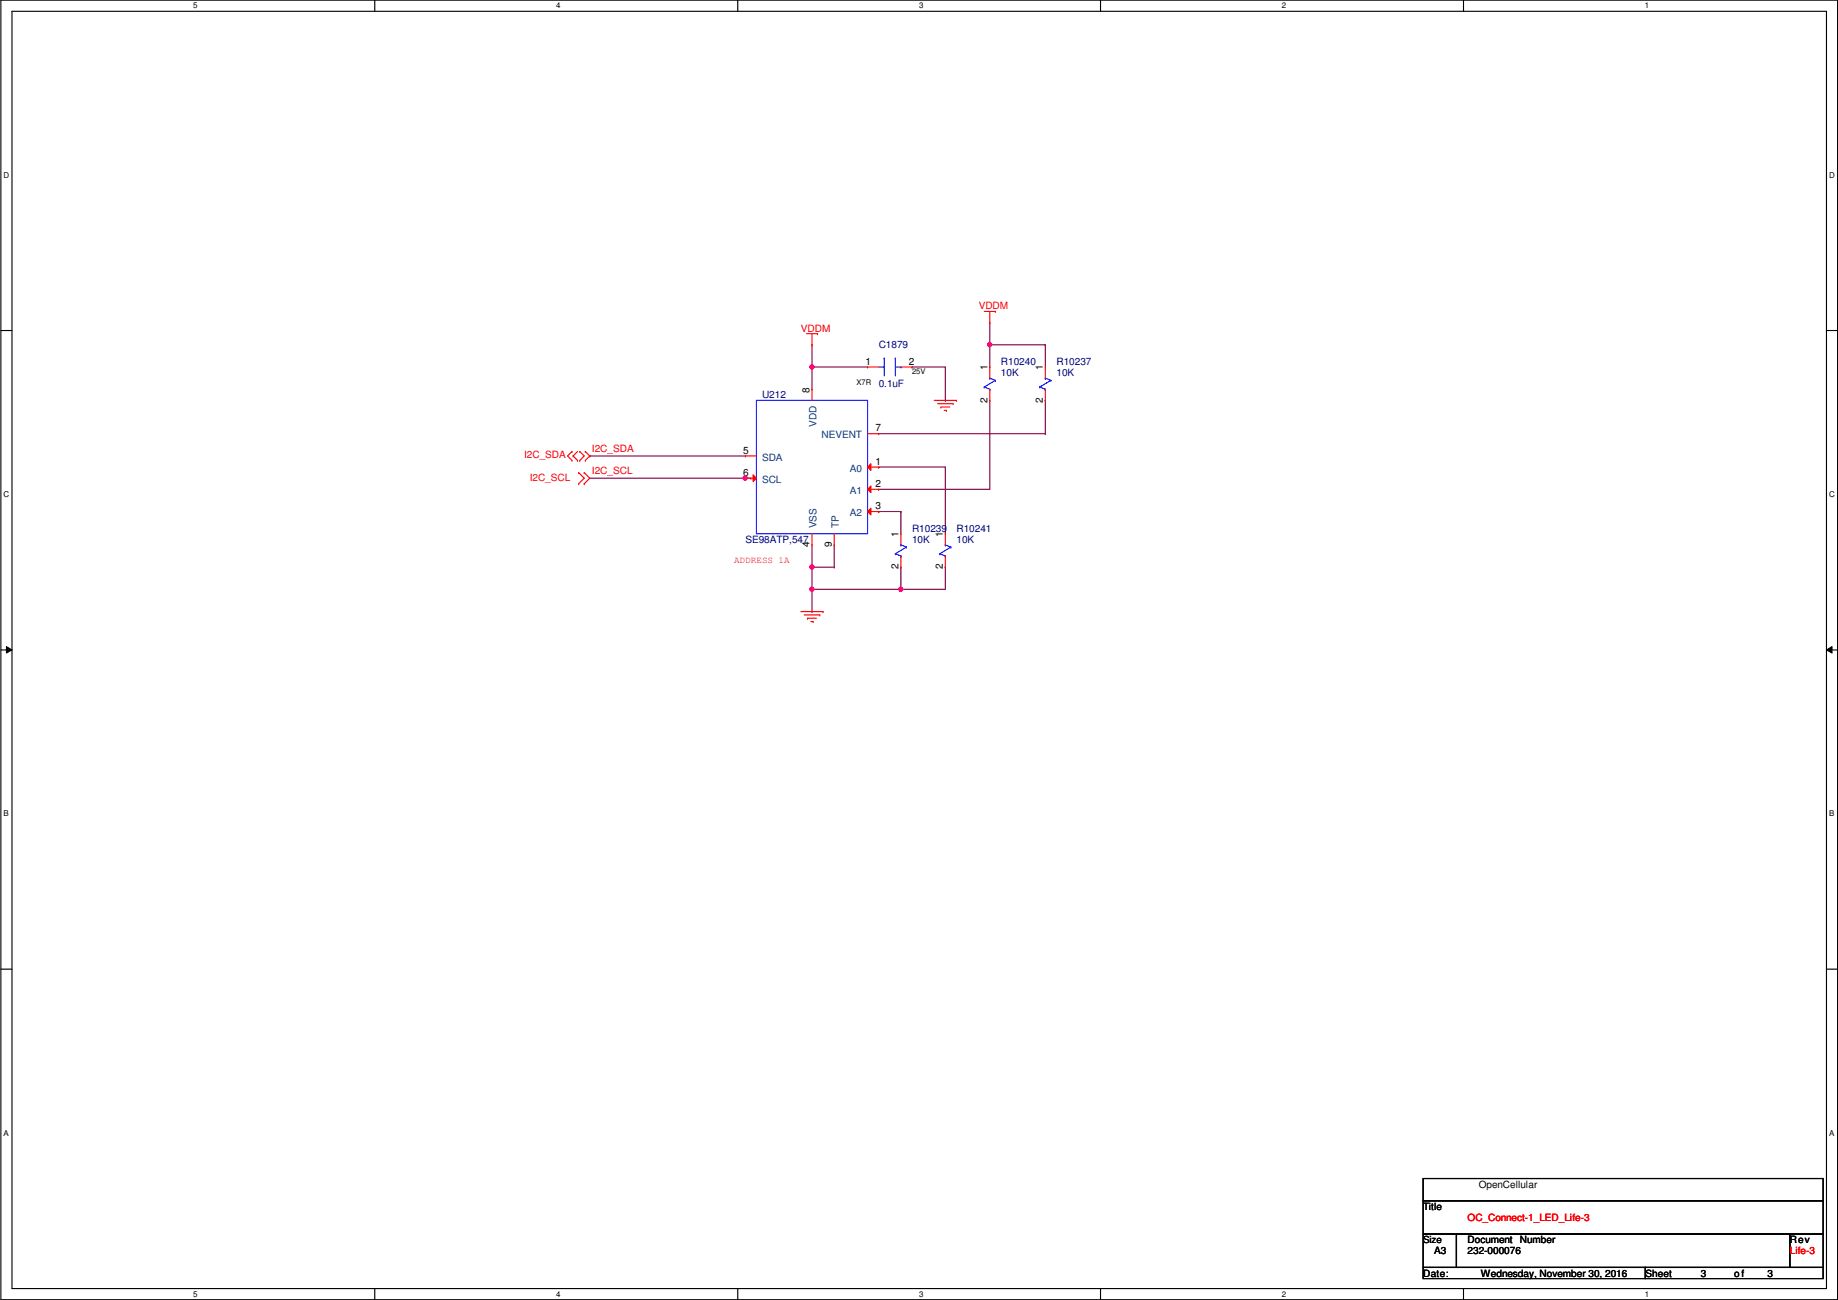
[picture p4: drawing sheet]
<svg xmlns="http://www.w3.org/2000/svg" width="420mm" height="297mm" viewBox="0 0 420 297" stroke-linecap="round" stroke-linejoin="round" font-family="sans-serif">
<path d="M.2 0h419.9v297h-419.9zM2.7 2.6h414.8v291.8h-414.8z" fill="none" stroke="#000" stroke-width=".25"/>
<g fill="#fff">
<path d="M44.2 .3h1v2h-1z"/>
<path d="M44.2 294.7h1v2h-1z"/>
</g>
<path d="M85.7 0v2.6M85.7 294.4v2.6" fill="none" stroke="#000" stroke-width=".25"/>
<g fill="#fff">
<path d="M127.1 .3h1v2h-1z"/>
<path d="M127.1 294.7h1v2h-1z"/>
</g>
<path d="M168.6 0v2.6M168.6 294.4v2.6" fill="none" stroke="#000" stroke-width=".25"/>
<g fill="#fff">
<path d="M210.1 .3h1v2h-1z"/>
<path d="M210.1 294.7h1v2h-1z"/>
</g>
<path d="M251.6 0v2.6M251.6 294.4v2.6" fill="none" stroke="#000" stroke-width=".25"/>
<g fill="#fff">
<path d="M293 .3h1v2h-1z"/>
<path d="M293 294.7h1v2h-1z"/>
</g>
<path d="M334.5 0v2.6M334.5 294.4v2.6" fill="none" stroke="#000" stroke-width=".25"/>
<g fill="#fff">
<path d="M376 .3h1v2h-1z"/>
<path d="M376 294.7h1v2h-1z"/>
<path d="M.8 39h1.3v2h-1.3z"/>
<path d="M418.2 39h1.2v2h-1.2z"/>
<path d="M.8 112h1.3v2h-1.3z"/>
<path d="M418.2 112h1.2v2h-1.2z"/>
</g>
<path d="M.2 75.5h2.5M417.5 75.5h2.6" fill="none" stroke="#000" stroke-width=".25"/>
<g fill="#fff">
<path d="M.8 185h1.2v1.9h-1.2z"/>
<path d="M418.2 185h1.1v1.9h-1.1z"/>
</g>
<path d="M.2 148.5h2.5M417.5 148.5h2.6" fill="none" stroke="#000" stroke-width=".25"/>
<path d="M1.5 147.7l1.2 .8-1.2 .7zM417.5 148.5l1.3-.8v1.5z" fill="#000"/>
<path d="M1.5 147.7l1.2 .8-1.2 .7zM417.5 148.5l1.3-.8v1.5z" fill="none" stroke="#000" stroke-width=".23"/>
<g fill="#fff">
<path d="M.8 257.9h1.2v2h-1.2z"/>
<path d="M418.2 257.9h1.1v2h-1.1z"/>
</g>
<path d="M.2 221.4h2.5M417.5 221.4h2.6" fill="none" stroke="#000" stroke-width=".25"/>
<path d="M185.6 134.7h.1M185.6 129.6v5.1" fill="none" stroke="#800040" stroke-width=".25"/>
<circle cx="185.6" cy="129.6" r=".49" fill="#f0f"/>
<circle cx="185.6" cy="129.6" r=".49" fill="none" stroke="#f0f" stroke-width=".25"/>
<path d="M185.6 78.8h.1M185.6 78.8v10.1M226.3 78.8h12.7M239 78.8h.1M185.6 83.9h.1M185.6 83.9h12.7M185.6 129.6h.1M185.6 129.6h5.1M190.7 129.6h.1M190.7 124.5v5.1" fill="none" stroke="#800040" stroke-width=".25"/>
<circle cx="185.6" cy="83.8" r=".49" fill="#f0f"/>
<circle cx="185.6" cy="83.8" r=".49" fill="none" stroke="#f0f" stroke-width=".25"/>
<path d="M226.3 73.7h.1M226.3 73.7v5.1M200.9 99.1h38.1M208.5 83.9h.1M208.5 83.9h7.6v7.6M216.1 91.5h.1M239 99.1h.1M185.6 129.6h.1M185.6 124.5v5.1" fill="none" stroke="#800040" stroke-width=".25"/>
<circle cx="226.2" cy="78.8" r=".49" fill="#f0f"/>
<circle cx="226.2" cy="78.8" r=".49" fill="none" stroke="#f0f" stroke-width=".25"/>
<path d="M239 91.5h.1M239 91.5v7.6M200.9 116.9h.1M200.9 106.7h.1M200.9 116.9h5M200.9 106.7h15.2M205.9 116.9h.1M205.9 116.9v5.1M205.9 134.7h.1M205.9 134.7h10.2" fill="none" stroke="#800040" stroke-width=".25"/>
<circle cx="205.9" cy="134.6" r=".49" fill="#f0f"/>
<circle cx="205.9" cy="134.6" r=".49" fill="none" stroke="#f0f" stroke-width=".25"/>
<path d="M185.6 134.7h.1M185.6 134.7h20.3" fill="none" stroke="#800040" stroke-width=".25"/>
<circle cx="185.6" cy="134.6" r=".49" fill="#f0f"/>
<circle cx="185.6" cy="134.6" r=".49" fill="none" stroke="#f0f" stroke-width=".25"/>
<g fill="none" stroke="#800040" stroke-width=".25">
<path d="M226.3 78.8h.1M226.3 78.8v5.1M239 78.8h.1M239 78.8v5.1M226.3 91.5h.1M226.3 91.5v20.3h-25.4M134.8 104.2h.1M134.8 104.2h35.6M134.8 109.3h35.6M170.4 109.3h.1M200.9 111.8h.1M216.1 106.7h.1"/>
<path d="M216.1 106.7v15.3M205.9 129.6h.1M205.9 129.6v5.1M216.1 129.6h.1M216.1 129.6v5.1"/>
</g>
<circle cx="170.4" cy="109.2" r=".49" fill="#f0f"/>
<circle cx="170.4" cy="109.2" r=".49" fill="none" stroke="#f0f" stroke-width=".25"/>
<path d="M170.4 109.3h1.3M171.7 109.3h.1M185.6 139.7h.1M185.6 134.7v5" fill="none" stroke="#800040" stroke-width=".25"/>
<g fill="none" stroke="#f00" stroke-width=".25">
<path d="M184.4 76.2h2.5M185.6 78.8h.1M185.6 76.2v2.6M186.9 76.2h.1M225 71.2h2.5M226.3 73.7h.1M226.3 71.2v2.5M227.5 71.2h.1M213.6 91.5h5M214.3 92.2h3.6M215.1 93h.1M215.1 93h2"/>
<path d="M215.8 93.8h.6M216.4 93.8h.1M217.9 92.2h.1M218.6 91.5h.1M130.8 103.2h.1M130.8 105.2h.1M130.8 103.2l-1.1 1 1.1 1M131 104.2h.1M131 104.2l1 1M132 105.2h.1M132 103.2l-1 1M132.3 108h.1"/>
<path d="M132.3 110.5h.1M132.3 108l1.3 1.3-1.3 1.2M132.5 105.2h.1M132.5 103.2h.1M132.5 103.2l1.1 1-1.1 1M133.6 110.5h.1M133.6 108h.1M133.6 108l1.2 1.3-1.2 1.2M133.8 105.2h.1M133.8 103.2h.1M133.8 103.2l1 1-1 1M170.4 104.2h.1"/>
<path d="M170.4 104.2h2.5M183.1 139.7h5.1M188.2 139.7h.1M183.8 140.5h3.6M184.6 141.3h.1M184.6 141.3h2M185.4 142h.5M185.9 142h.1M187.4 140.5h.1"/>
</g>
<path d="M325.3 269.3h91.5v5.1h-91.5zM325.3 274.4h91.5v7.6h-91.5zM325.3 282h7.6v7.6h-7.6zM325.3 289.6h50.8v2.5h-50.8zM332.9 282h76.2v7.6h-76.2zM376.1 289.6h40.7v2.5h-40.7zM409.1 282h7.7v7.6h-7.7z" fill="none" stroke="#000" stroke-width=".25"/>
<path d="M172.9 91.5h25.4v30.5h-25.4z" fill="none" stroke="#00f" stroke-width=".25"/>
<path d="M172.2 108.5l.7 .8-.7 .7z" fill="#f00"/>
<path d="M170.4 109.3h.1M170.4 109.3h2.5M172.2 108.5l.7 .8-.7 .7z" fill="none" stroke="#f00" stroke-width=".25"/>
<path d="M198.3 106.7l.8-.7v1.5z" fill="#f00"/>
<path d="M198.3 106.7l.8-.7v1.5zM198.3 106.7h2.6M200.9 106.7h.1" fill="none" stroke="#f00" stroke-width=".25"/>
<path d="M198.3 111.8l.8-.8v1.6z" fill="#f00"/>
<path d="M198.3 111.8l.8-.8v1.6zM198.3 111.8h2.6M200.9 111.8h.1" fill="none" stroke="#f00" stroke-width=".25"/>
<path d="M198.3 116.9l.8-.8v1.5z" fill="#f00"/>
<g fill="none" stroke="#f00" stroke-width=".25">
<path d="M185.6 88.9h.1M185.6 88.9v2.6M198.3 83.9h.1M198.3 99.1h2.6M198.3 83.9h2.6M200.9 99.1h.1M205.9 83.9h2.6M208.5 83.9h.1M226.3 83.9h.1M226.3 91.5h.1M226.3 83.9v2.5M226.3 88.9v2.6"/>
<path d="M239 83.9h.1M239 91.5h.1M239 83.9v2.5M239 88.9v2.6M198.3 116.9l.8-.8v1.5zM198.3 116.9h2.6M200.9 116.9h.1M185.6 124.5h.1M185.6 122v2.5M190.7 124.5h.1M190.7 122v2.5M205.9 122h.1"/>
<path d="M205.9 129.6h.1M205.9 122v2.5M205.9 127v2.6M216.1 122h.1M216.1 129.6h.1M216.1 122v2.5M216.1 127v2.6"/>
</g>
<g fill="none" stroke="#00f" stroke-width=".25">
<path d="M200.9 83.9h1.2M202.1 83.9h.1M202.1 81.8h.1M202.1 81.8v4.1M204.7 81.8h.1M204.7 83.9h1.2M204.7 81.8v4.1M205.9 83.9h.1M225 88.4h.1M225 88.4l1.3 .5M226.3 88.9h.1M226.3 86.4h.1"/>
<path d="M226.3 86.4l1.2 .5M227.5 86.9h.1M227.5 86.9l-2.5 1.5M237.7 88.4h.1M237.7 88.4l1.3 .5M239 88.9h.1M239 86.4h.1M239 86.4l1.2 .5M240.2 86.9h.1M240.2 86.9l-2.5 1.5M204.7 126.5h.1M204.7 126.5l1.2 .5"/>
<path d="M205.9 127h.1M205.9 124.5h.1M205.9 124.5l1.3 .5M207.2 125h.1M207.2 125l-2.5 1.5M214.8 126.5h.1M214.8 126.5l1.3 .5M216.1 127h.1M216.1 124.5h.1M216.1 124.5l1.3 .5M217.4 125h.1M217.4 125l-2.6 1.5"/>
</g>
<circle cx="185.6" cy="129.6" r=".49" fill="#f0f"/>
<circle cx="185.6" cy="129.6" r=".49" fill="none" stroke="#f0f" stroke-width=".25"/>
<circle cx="185.6" cy="83.8" r=".49" fill="#f0f"/>
<circle cx="185.6" cy="83.8" r=".49" fill="none" stroke="#f0f" stroke-width=".25"/>
<circle cx="226.2" cy="78.8" r=".49" fill="#f0f"/>
<circle cx="226.2" cy="78.8" r=".49" fill="none" stroke="#f0f" stroke-width=".25"/>
<circle cx="205.9" cy="134.6" r=".49" fill="#f0f"/>
<circle cx="205.9" cy="134.6" r=".49" fill="none" stroke="#f0f" stroke-width=".25"/>
<circle cx="185.6" cy="134.6" r=".49" fill="#f0f"/>
<circle cx="185.6" cy="134.6" r=".49" fill="none" stroke="#f0f" stroke-width=".25"/>
<circle cx="170.4" cy="109.2" r=".49" fill="#f0f"/>
<circle cx="170.4" cy="109.2" r=".49" fill="none" stroke="#f0f" stroke-width=".25"/>
<g font-size="2.3" fill="#f00">
<text x="223.7" y="70.7">VDDM</text>
<text x="183.1" y="75.8">VDDM</text>
<text x="119.8" y="104.7">I2C_SDA</text>
<text x="135.3" y="103.3">I2C_SDA</text>
<text x="121.1" y="109.8">I2C_SCL</text>
<text x="135.3" y="108.3">I2C_SCL</text>
<text x="335.5" y="279">OC_Connect-1_LED_Life-3</text>
<text x="409.1" y="286.6">Life-3</text>
</g>
<g font-size="2.3">
<text x="197.8" y="83.3">1</text>
<text x="207.7" y="83.3">2</text>
<text x="185.1" y="89.7" transform="rotate(-90 185.1 89.7)">8</text>
<text x="225.7" y="84.6" transform="rotate(-90 225.7 84.6)">1</text>
<text x="238.4" y="84.6" transform="rotate(-90 238.4 84.6)">1</text>
<text x="225.7" y="92" transform="rotate(-90 225.7 92)">2</text>
<text x="238.4" y="92" transform="rotate(-90 238.4 92)">2</text>
<text x="200.1" y="98.6">7</text>
<text x="169.9" y="103.6">5</text>
<text x="200.1" y="106.2">1</text>
<text x="169.9" y="108.7">6</text>
<text x="200.1" y="111.3">2</text>
<text x="200.1" y="116.3">3</text>
<text x="185.1" y="125" transform="rotate(-90 185.1 125)">4</text>
<text x="190.1" y="125" transform="rotate(-90 190.1 125)">9</text>
<text x="205.4" y="122.7" transform="rotate(-90 205.4 122.7)">1</text>
<text x="215.5" y="122.7" transform="rotate(-90 215.5 122.7)">1</text>
<text x="205.4" y="130.1" transform="rotate(-90 205.4 130.1)">2</text>
<text x="215.5" y="130.1" transform="rotate(-90 215.5 130.1)">2</text>
<text x="338" y="271.4">OpenCellular</text>
<text x="325.3" y="276.4">Title</text>
<text x="327.9" y="286.6">A3</text>
<text x="335.5" y="284.1">Document</text>
<text x="335.5" y="286.6">232-000076</text>
<text x="347.5" y="284.1">Number</text>
<text x="409.1" y="284.1">Rev</text>
<text x="325.3" y="291.7">Date:</text>
<text x="338.5" y="291.7">Wednesday, November 30, 2016</text>
<text x="376.1" y="291.7">Sheet</text>
<text x="388.8" y="291.7">3</text>
<text x="396.4" y="291.7">of</text>
<text x="404.1" y="291.7">3</text>
</g>
<g font-size="2.3" fill="#000080">
<text x="200.9" y="79.6">C1879</text>
<text x="228.8" y="83.4">R10240</text>
<text x="241.5" y="83.4">R10237</text>
<text x="200.9" y="88.5">0.1uF</text>
<text x="228.8" y="85.9">10K</text>
<text x="241.5" y="85.9">10K</text>
<text x="174.2" y="91">U212</text>
<text x="170.4" y="124">SE98ATP,547</text>
<text x="208.5" y="121.5">R10239</text>
<text x="208.5" y="124">10K</text>
<text x="218.6" y="121.5">R10241</text>
<text x="218.6" y="124">10K</text>
</g>
<g font-size="2.3" fill="#004080">
<text x="186.7" y="97.6" transform="rotate(-90 186.7 97.6)">VDD</text>
<text x="187.8" y="100.2">NEVENT</text>
<text x="174.2" y="105.2">SDA</text>
<text x="194.3" y="107.8">A0</text>
<text x="174.2" y="110.3">SCL</text>
<text x="194.3" y="112.9">A1</text>
<text x="194.3" y="117.9">A2</text>
<text x="186.7" y="120.7" transform="rotate(-90 186.7 120.7)">VSS</text>
<text x="191.8" y="120.7" transform="rotate(-90 191.8 120.7)">TP</text>
</g>
<text font-size="2.2" x="325.3" y="284">Size</text>
<text font-size="2.1" fill="#f00" x="167.8" y="128.7">ADDRESS 1A</text>
<g font-size="1.8">
<text x="44.2" y="1.9">5</text>
<text x="127.1" y="1.9">4</text>
<text x="210.1" y="1.9">3</text>
<text x="293" y="1.9">2</text>
<text x="376" y="1.9">1</text>
<text x=".8" y="40.6">D</text>
<text x="418.2" y="40.6">D</text>
<text x="195.8" y="88">X7R</text>
<text x="208.5" y="85.5">25V</text>
<text x=".8" y="113.6">C</text>
<text x="418.2" y="113.6">C</text>
<text x=".8" y="186.6">B</text>
<text x="418.2" y="186.6">B</text>
<text x=".8" y="259.5">A</text>
<text x="418.2" y="259.5">A</text>
<text x="44.2" y="296.3">5</text>
<text x="127.1" y="296.3">4</text>
<text x="210.1" y="296.3">3</text>
<text x="293" y="296.3">2</text>
<text x="376" y="296.3">1</text>
</g>
</svg>
